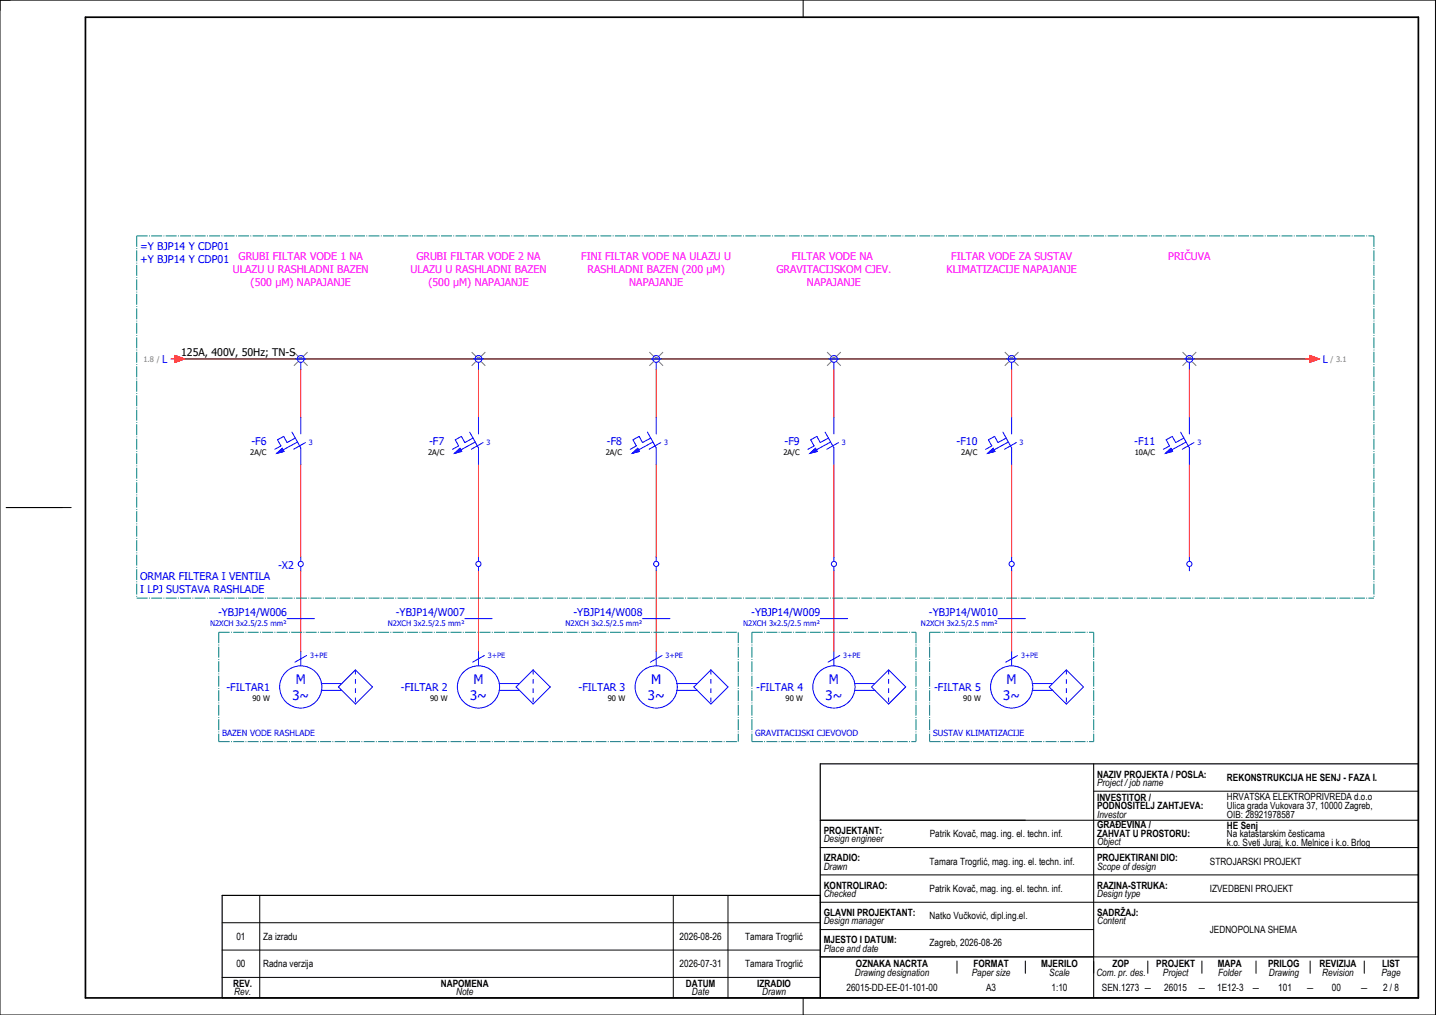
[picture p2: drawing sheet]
<svg xmlns="http://www.w3.org/2000/svg" width="420mm" height="297mm" viewBox="0 0 420 297" stroke-linecap="round" stroke-linejoin="round" font-family="sans-serif">
<g fill="none" stroke="#000" stroke-width=".29">
<path d="M0 0h420v297h-420zM235 0v5M1.8 148.5h19M320 231.5h95M320 223.5v68.5M415 223.5v68.5h-350M240 240h175M240 256h175M240 248h175M65 278h175M65 270h175M76 262v30"/>
<path d="M197 262v30M213 262v30M240 262v30M240 272h80M240 264h175M65 286h175M235 292v5M240 280h175M280 281.2v3.6M300 281.2v3.6M335.8 281.2v3.6M351.7 281.2v3.6"/>
<path d="M367.5 281.2v3.6M383.3 281.2v3.6M399.2 281.2v3.6"/>
</g>
<path d="M415 223.5h-175v68.5M240 262h-175v30" fill="none" stroke="#000" stroke-width=".35"/>
<path d="M25 5h390v287h-390z" fill="none" stroke="#000" stroke-width=".5"/>
<g fill="none" stroke="#f00" stroke-width=".29">
<path d="M50 105h1.3M51.3 104l2.7 1-2.7 1zM88 108v14.2M140 108v14.2M192 108v14.2M244 108v14.2M296 108v14.2M348 108v14.2M382 105h1.3M383.3 104l2.7 1-2.7 1zM88 135.9v27.1M140 135.9v27.1"/>
<path d="M192 135.9v27.1M244 135.9v27.1M296 135.9v27.1M348 135.9v27.1M88 167v23.7M140 167v23.7M192 167v23.7M244 167v23.7M296 167v23.7"/>
</g>
<path d="M52 105h332" fill="none" stroke="#7f3f3f" stroke-width=".5"/>
<g fill="none" stroke="#767676" stroke-width=".29" stroke-dasharray="2 2" stroke-linecap="butt">
<path d="M86 103l4 4M90 103l-4 4M138 103l4 4M142 103l-4 4M190 103l4 4M194 103l-4 4M242 103l4 4M246 103l-4 4M294 103l4 4M298 103l-4 4M346 103l4 4M350 103l-4 4"/>
<circle cx="88" cy="105" r=".5"/>
<circle cx="140" cy="105" r=".5"/>
<circle cx="192" cy="105" r=".5"/>
<circle cx="244" cy="105" r=".5"/>
<circle cx="296" cy="105" r=".5"/>
<circle cx="348" cy="105" r=".5"/>
</g>
<g fill="none" stroke="#00f" stroke-width=".29">
<path d="M86.5 105h3M88 106v2M138.5 105h3M140 106v2M190.5 105h3M192 106v2M242.5 105h3M244 106v2M294.5 105h3M296 106v2M346.5 105h3M348 106v2"/>
<path d="M81 132.6l1.6-1.4 .5 .9zM85.4 126.5l2.6 4.6v4.8M86.4 128.2l-2.4 1.3-1-1.8-1.8 1 1 1.8-1.8 1M87 129.4l-4.2 2.3M88 122.2v4.8M89.4 129.5l-3.5 2M133 132.6l1.6-1.4 .5 .9zM137.4 126.5l2.6 4.6v4.8M138.4 128.2l-2.4 1.3-1-1.8-1.8 1 1 1.8-1.8 1M139 129.4l-4.2 2.3M140 122.2v4.8M141.4 129.5l-3.5 2"/>
<path d="M185 132.6l1.6-1.4 .5 .9zM189.4 126.5l2.6 4.6v4.8M190.4 128.2l-2.4 1.3-1-1.8-1.8 1 1 1.8-1.8 1M191 129.4l-4.2 2.3M192 122.2v4.8M193.4 129.5l-3.5 2M237 132.6l1.6-1.4 .5 .9zM241.4 126.5l2.6 4.6v4.8M242.4 128.2l-2.4 1.3-1-1.8-1.8 1 1 1.8-1.8 1M243 129.4l-4.2 2.3M244 122.2v4.8M245.4 129.5l-3.5 2"/>
<path d="M289 132.6l1.6-1.4 .5 .9zM293.4 126.5l2.6 4.6v4.8M294.4 128.2l-2.4 1.3-1-1.8-1.8 1 1 1.8-1.8 1M295 129.4l-4.2 2.3M296 122.2v4.8M297.4 129.5l-3.5 2M341 132.6l1.6-1.4 .5 .9zM345.4 126.5l2.6 4.6v4.8M346.4 128.2l-2.4 1.3-1-1.8-1.8 1 1 1.8-1.8 1M347 129.4l-4.2 2.3M348 122.2v4.8M349.4 129.5l-3.5 2"/>
<path d="M88 163v1.3M88 165.8v1.2M140 163v1.3M140 165.8v1.2M192 163v1.3M192 165.8v1.2M244 163v1.3M244 165.8v1.2M296 163v1.3M296 165.8v1.2M348 163v1.3M348 165.8v1.2"/>
<path d="M84 181h8M88 190.7v4.2M89.7 191.8l-3.4 2M136 181h8M140 190.7v4.2M141.7 191.8l-3.4 2M188 181h8M192 190.7v4.2M193.7 191.8l-3.4 2M240 181h8M244 190.7v4.2M245.7 191.8l-3.4 2"/>
<path d="M260 196l5 5-5 5-5-5zM292 181h8M296 190.7v4.2M297.7 191.8l-3.4 2M312 196l5 5-5 5-5-5zM94 200h6M94 202h6M99 201l5-5 5 5-5 5zM146 200h6M146 202h6M151 201l5-5 5 5-5 5zM198 200h6"/>
<path d="M198 202h6M203 201l5-5 5 5-5 5zM250 200h6M250 202h6M302 200h6M302 202h6"/>
<circle cx="88" cy="105" r="1"/>
<circle cx="140" cy="105" r="1"/>
<circle cx="192" cy="105" r="1"/>
<circle cx="244" cy="105" r="1"/>
<circle cx="296" cy="105" r="1"/>
<circle cx="348" cy="105" r="1"/>
<circle cx="88" cy="165" r=".75"/>
<circle cx="140" cy="165" r=".75"/>
<circle cx="192" cy="165" r=".75"/>
<circle cx="244" cy="165" r=".75"/>
<circle cx="296" cy="165" r=".75"/>
<circle cx="348" cy="165" r=".75"/>
<circle cx="88" cy="201" r="6.2"/>
<circle cx="140" cy="201" r="6.2"/>
<circle cx="192" cy="201" r="6.2"/>
<circle cx="244" cy="201" r="6.2"/>
<circle cx="296" cy="201" r="6.2"/>
</g>
<path d="M104 196v10M156 196v10M208 196v10M260 196v10M312 196v10" fill="none" stroke="#00f" stroke-width=".29" stroke-dasharray="1.4 1.4" stroke-linecap="butt"/>
<g fill="#00f" stroke="#00f" stroke-width=".29">
<path d="M81 132.6l1.6-1.4 .5 .9z"/>
<path d="M133 132.6l1.6-1.4 .5 .9z"/>
<path d="M185 132.6l1.6-1.4 .5 .9z"/>
<path d="M237 132.6l1.6-1.4 .5 .9z"/>
<path d="M289 132.6l1.6-1.4 .5 .9z"/>
<path d="M341 132.6l1.6-1.4 .5 .9z"/>
</g>
<g fill="none" stroke="#007f7f" stroke-width=".29" stroke-dasharray="3.2 .4 .3 .4" stroke-linecap="butt">
<path d="M40 69h362M40 69v106M402 69v106M40 175h362M64 185h152M64 185v32M216 185v32M220 185h48M220 185v32M268 185v32M272 185h48M272 185v32"/>
<path d="M320 185v32M64 217h152M220 217h48M272 217h48"/>
</g>
<g fill="#f00" stroke="#f00" stroke-width=".29">
<path d="M383.3 104l2.7 1-2.7 1z"/>
<path d="M51.3 104l2.7 1-2.7 1z"/>
</g>
<g font-size="3.8" fill="#00f">
<text x="86.5" y="200.2">M</text>
<text x="138.5" y="200.2">M</text>
<text x="190.5" y="200.2">M</text>
<text x="242.5" y="200.2">M</text>
<text x="294.5" y="200.2">M</text>
<text x="85.6" y="204.9">3~</text>
<text x="137.6" y="204.9">3~</text>
<text x="189.6" y="204.9">3~</text>
<text x="241.6" y="204.9">3~</text>
<text x="293.6" y="204.9">3~</text>
</g>
<g font-size="3.1" fill="#00f">
<text x="41" y="73.1">=Y BJP14 Y CDP01</text>
<text x="41" y="76.9">+Y BJP14 Y CDP01</text>
<text x="47.5" y="106.3">L</text>
<text x="387" y="106.3">L</text>
<text x="73.6" y="130.3">-F6</text>
<text x="125.6" y="130.3">-F7</text>
<text x="177.6" y="130.3">-F8</text>
<text x="229.6" y="130.3">-F9</text>
<text x="279.9" y="130.3">-F10</text>
<text x="331.9" y="130.3">-F11</text>
<text x="81.4" y="166.4">-X2</text>
<text x="41" y="169.6">ORMAR FILTERA I VENTILA</text>
<text x="41" y="173.4">I LPJ SUSTAVA RASHLADE</text>
<text x="63.8" y="180.4">-YBJP14/W006</text>
<text x="115.8" y="180.4">-YBJP14/W007</text>
<text x="167.8" y="180.4">-YBJP14/W008</text>
<text x="219.8" y="180.4">-YBJP14/W009</text>
<text x="271.8" y="180.4">-YBJP14/W010</text>
<text x="66.3" y="202.3">-FILTAR1</text>
<text x="117.3" y="202.3">-FILTAR 2</text>
<text x="169.3" y="202.3">-FILTAR 3</text>
<text x="221.3" y="202.3">-FILTAR 4</text>
<text x="273.3" y="202.3">-FILTAR 5</text>
</g>
<g font-size="3.1" fill="#f0f">
<text x="69.8" y="76.1">GRUBI FILTAR VODE 1 NA</text>
<text x="121.8" y="76.1">GRUBI FILTAR VODE 2 NA</text>
<text x="170.1" y="76.1">FINI FILTAR VODE NA ULAZU U</text>
<text x="231.7" y="76.1">FILTAR VODE NA</text>
<text x="278.3" y="76.1">FILTAR VODE ZA SUSTAV</text>
<text x="341.8" y="76.1">PRIČUVA</text>
<text x="68.1" y="79.9">ULAZU U RASHLADNI BAZEN</text>
<text x="73.3" y="83.6">(500 μM) NAPAJANJE</text>
<text x="120.1" y="79.9">ULAZU U RASHLADNI BAZEN</text>
<text x="125.3" y="83.6">(500 μM) NAPAJANJE</text>
<text x="171.9" y="79.9">RASHLADNI BAZEN (200 μM)</text>
<text x="184.1" y="83.6">NAPAJANJE</text>
<text x="227.2" y="79.9">GRAVITACIJSKOM CJEV.</text>
<text x="236.1" y="83.6">NAPAJANJE</text>
<text x="276.9" y="79.9">KLIMATIZACIJE NAPAJANJE</text>
</g>
<text font-size="3.1" x="53" y="104">125A, 400V, 50Hz; TN-S</text>
<g font-size="2.9">
<text x="321" y="227.5">NAZIV PROJEKTA / POSLA:</text>
<text x="321" y="230">Project / job name</text>
<text x="359" y="228.6">REKONSTRUKCIJA HE SENJ - FAZA I.</text>
<text x="321" y="234.3">INVESTITOR /</text>
<text x="321" y="236.8">PODNOSITELJ ZAHTJEVA:</text>
<text x="321" y="239.3">Investor</text>
<text x="359" y="234.2">HRVATSKA ELEKTROPRIVREDA d.o.o</text>
<text x="359" y="236.8">Ulica grada Vukovara 37, 10000 Zagreb,</text>
<text x="359" y="239.5">OIB: 28921978587</text>
<text x="241" y="244">PROJEKTANT:</text>
<text x="272" y="245">Patrik Kovač, mag. ing. el. techn. inf.</text>
<text x="321" y="242.3">GRAĐEVINA /</text>
<text x="321" y="244.8">ZAHVAT U PROSTORU:</text>
<text x="359" y="242.6">HE Senj</text>
<text x="359" y="245.1">Na katastarskim česticama</text>
<text x="241" y="246.5">Design engineer</text>
<text x="321" y="247.3">Object</text>
<text x="359" y="247.5">k.o. Sveti Juraj, k.o. Melnice i k.o. Brlog</text>
<text x="241" y="252">IZRADIO:</text>
<text x="241" y="254.5">Drawn</text>
<text x="272" y="253">Tamara Trogrlić, mag. ing. el. techn. inf.</text>
<text x="321" y="252">PROJEKTIRANI DIO:</text>
<text x="321" y="254.5">Scope of design</text>
<text x="354" y="253.1">STROJARSKI PROJEKT</text>
<text x="241" y="260">KONTROLIRAO:</text>
<text x="241" y="262.5">Checked</text>
<text x="272" y="261">Patrik Kovač, mag. ing. el. techn. inf.</text>
<text x="321" y="260">RAZINA-STRUKA:</text>
<text x="321" y="262.5">Design type</text>
<text x="354" y="261">IZVEDBENI PROJEKT</text>
<text x="241" y="268">GLAVNI PROJEKTANT:</text>
<text x="272" y="269">Natko Vučković, dipl.ing.el.</text>
<text x="321" y="268">SADRŽAJ:</text>
<text x="69.2" y="275">01</text>
<text x="77" y="275">Za izradu</text>
<text x="198.9" y="275">2026-08-26</text>
<text x="218" y="275">Tamara Trogrlić</text>
<text x="241" y="270.5">Design manager</text>
<text x="321" y="270.5">Content</text>
<text x="354" y="273.1">JEDNOPOLNA SHEMA</text>
<text x="241" y="278.5">Place and date</text>
<text x="241" y="276">MJESTO I DATUM:</text>
<text x="272" y="276.8">Zagreb, 2026-08-26</text>
<text x="69.2" y="283">00</text>
<text x="77" y="283">Radna verzija</text>
<text x="198.9" y="283">2026-07-31</text>
<text x="218" y="283">Tamara Trogrlić</text>
<text x="250.1" y="285.6">Drawing designation</text>
<text x="250.4" y="283.1">OZNAKA NACRTA</text>
<text x="284.3" y="285.6">Paper size</text>
<text x="284.9" y="283.1">FORMAT</text>
<text x="304.7" y="283.1">MJERILO</text>
<text x="307" y="285.6">Scale</text>
<text x="320.8" y="285.6">Com. pr. des.</text>
<text x="325.5" y="283.1">ZOP</text>
<text x="338.3" y="283.1">PROJEKT</text>
<text x="340.3" y="285.6">Project</text>
<text x="356.3" y="283.1">MAPA</text>
<text x="356.4" y="285.6">Folder</text>
<text x="371.1" y="283.1">PRILOG</text>
<text x="371.3" y="285.6">Drawing</text>
<text x="386.1" y="283.1">REVIZIJA</text>
<text x="386.9" y="285.6">Revision</text>
<text x="404.2" y="285.6">Page</text>
<text x="404.4" y="283.1">LIST</text>
<text x="68.2" y="288.8">REV.</text>
<text x="68.5" y="291.3">Rev.</text>
<text x="129" y="288.8">NAPOMENA</text>
<text x="133.5" y="291.3">Note</text>
<text x="200.7" y="288.8">DATUM</text>
<text x="202.5" y="291.3">Date</text>
<text x="221.6" y="288.8">IZRADIO</text>
<text x="223" y="291.3">Drawn</text>
<text x="247.7" y="290">26015-DD-EE-01-101-00</text>
<text x="288.5" y="290.1">A3</text>
<text x="307.7" y="290">1:10</text>
<text x="322.4" y="290">SEN.1273 ―</text>
<text x="340.7" y="290">26015</text>
<text x="350.5" y="290.1">―</text>
<text x="356.1" y="290">1E12-3</text>
<text x="366.3" y="290.1">―</text>
<text x="374" y="290">101</text>
<text x="382.1" y="290.1">―</text>
<text x="389.7" y="290">00</text>
<text x="398" y="290.1">―</text>
<text x="404.7" y="290.1">2 / 8</text>
</g>
<g font-size="2.5" fill="#00f">
<text x="65" y="215.5">BAZEN VODE RASHLADE</text>
<text x="221" y="215.5">GRAVITACIJSKI CJEVOVOD</text>
<text x="273" y="215.5">SUSTAV KLIMATIZACIJE</text>
</g>
<g font-size="2.2" fill="#7ca552">
<text x="42" y="105.9">1.8 /</text>
<text x="389.3" y="105.9">/ 3.1</text>
</g>
<g font-size="2.2">
<text x="73.2" y="133.2">2A/C</text>
<text x="125.2" y="133.2">2A/C</text>
<text x="177.2" y="133.2">2A/C</text>
<text x="229.2" y="133.2">2A/C</text>
<text x="281.2" y="133.2">2A/C</text>
<text x="332" y="133.2">10A/C</text>
<text x="73.8" y="205.2">90 W</text>
<text x="125.8" y="205.2">90 W</text>
<text x="177.8" y="205.2">90 W</text>
<text x="229.8" y="205.2">90 W</text>
<text x="281.8" y="205.2">90 W</text>
</g>
<g font-size="2.2" fill="#00f">
<text x="61.5" y="183.3">N2XCH 3x2.5/2.5 mm²</text>
<text x="113.5" y="183.3">N2XCH 3x2.5/2.5 mm²</text>
<text x="165.5" y="183.3">N2XCH 3x2.5/2.5 mm²</text>
<text x="217.5" y="183.3">N2XCH 3x2.5/2.5 mm²</text>
<text x="269.5" y="183.3">N2XCH 3x2.5/2.5 mm²</text>
</g>
<g font-size="2.1" fill="#00f">
<text x="90.3" y="130.3">3</text>
<text x="142.3" y="130.3">3</text>
<text x="194.3" y="130.3">3</text>
<text x="246.3" y="130.3">3</text>
<text x="298.3" y="130.3">3</text>
<text x="350.3" y="130.3">3</text>
<text x="90.7" y="192.7">3+PE</text>
<text x="142.7" y="192.7">3+PE</text>
<text x="194.7" y="192.7">3+PE</text>
<text x="246.7" y="192.7">3+PE</text>
<text x="298.7" y="192.7">3+PE</text>
</g>
</svg>
